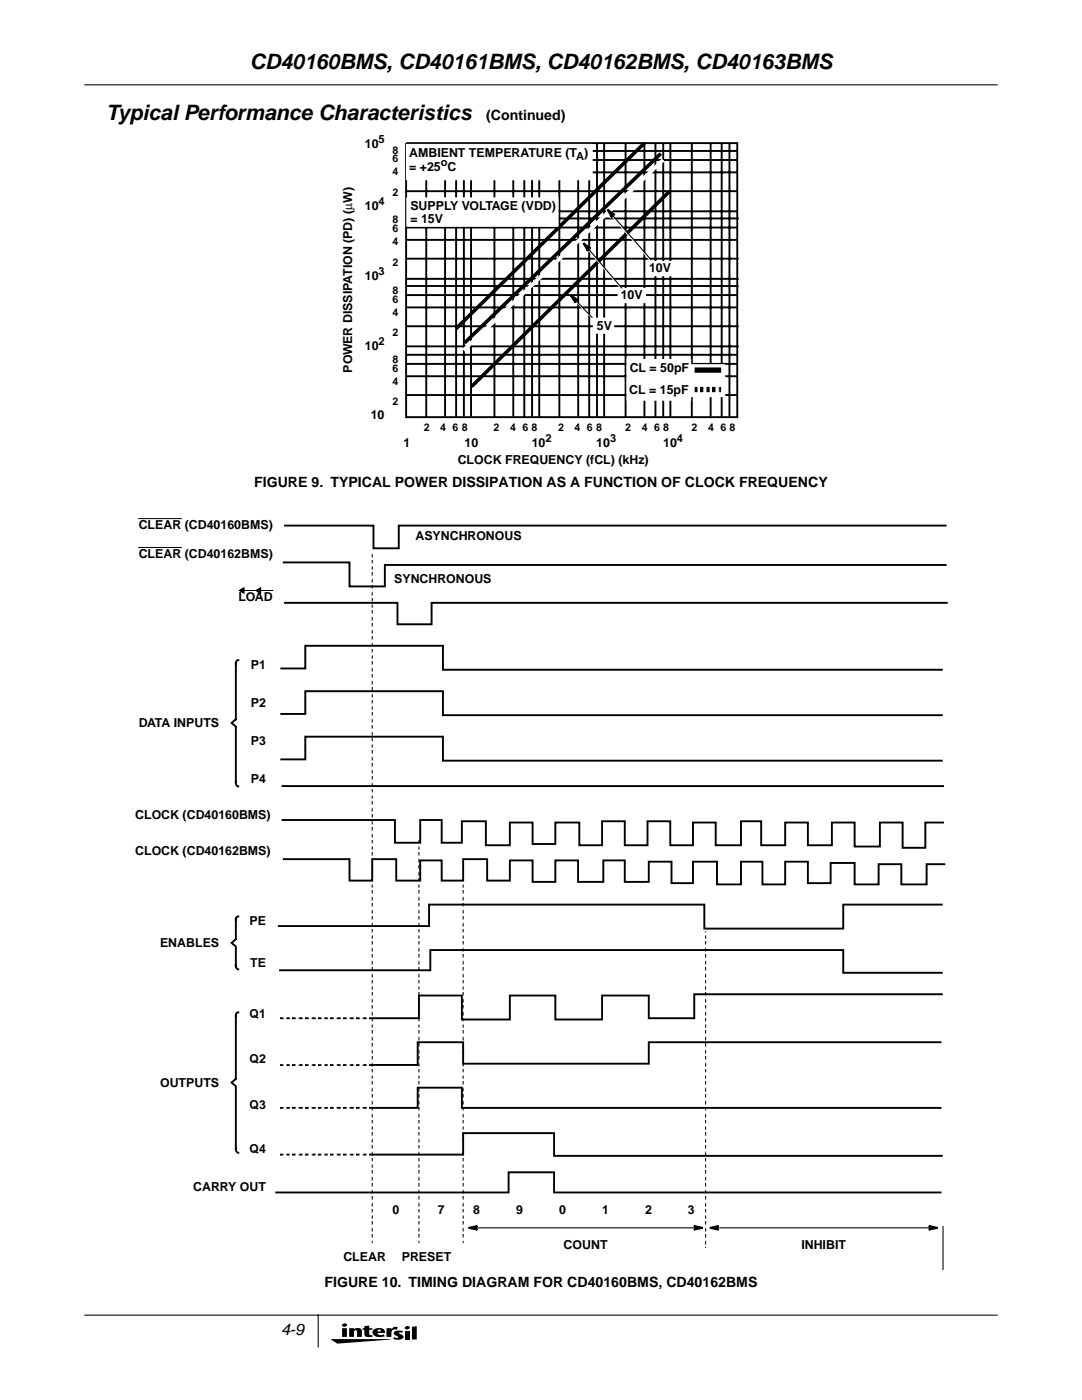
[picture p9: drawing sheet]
<svg xmlns="http://www.w3.org/2000/svg" width="216mm" height="279mm" viewBox="0 0 216 279" stroke-linecap="round" stroke-linejoin="round" font-family="sans-serif">
<path d="M16.9 16.9h182.1M16.9 262.5h182.1M63.5 262.5v6.3" fill="none" stroke="#000" stroke-width=".21"/>
<path d="M65.9 264.1h17.3v4.1h-17.3z" fill-rule="evenodd" fill="#fff"/>
<g fill="#000">
<path d="M65.9 267.2l12.2 .1-10.8 .8zM69.7 265.1h.9v.2a.96 .96 0 0 1 1.6 .4v1.1h-1v-1.1l-.2-.2-.3 .1-.1 1.2h-.9zM72.7 264.7l1-.1v.5h.6v.3h-.6v.9l.3 .2 .3-.1 .1 .3-.6 .1a.87 .87 0 0 1-1.1-.5v-.9h-.3v-.3h.3zM77.1 265.1h1v.2a.93 .93 0 0 1 1.3-.4l-.3 .5a.67 .67 0 0 0-.7 0 .67 .67 0 0 0-.3 .7v.7h-1zM78.7 265.8l.6-.2 1.1 .1-.2 .3-.5-.1v.2a.74 .74 0 0 1 .8 .9 1.93 1.93 0 0 1-2.1 .2l.3-.3a.57 .57 0 0 0 .8 0l-.8-.5a.38 .38 0 0 1 0-.6zM80.8 265.6h.9v1.7h-.9zM80.8 264.8a.55 .55 0 0 1 1 .2 .55 .55 0 0 1-.5 .3 .55 .55 0 0 1-.6-.3zM82.2 264.8l1-.1v2.6h-1z"/>
<path d="M68.3 265.1v1.7h.9v-1.7zM68.3 264.3l-.1 .2a.5 .5 0 0 0 .6 .3 .5 .5 0 0 0 .4-.5 .64 .64 0 0 0-.9 0z"/>
<path d="M74.5 265.4a.86 .86 0 0 0-.1 .9 .86 .86 0 0 0 .8 .5l1.6-.1-.3-.4-.3 .1a.61 .61 0 0 1-.9-.4h1.5a.93 .93 0 0 0-1.1-1l-.5 .1zM75.5 265.4h.4l.1 .3h-.7z"/>
</g>
<path d="M81 28.6h66.1v54.7h-66.1z" fill-rule="evenodd" fill="#fff" stroke="#000" stroke-width=".38"/>
<g fill="none" stroke="#000" stroke-width=".38">
<path d="M80.9 31.9h66.2M80.9 38.2h66.3M81 30.1h66.2M81 34.4h66.1M85.1 28.6v54.7M88.8 28.6v54.5M91 28.6v54.7M92.6 28.6v54.5M94 28.6v54.5M98.7 28.6v54.7M102.4 28.6v54.5M104.6 28.6v54.7"/>
<path d="M106.2 28.6v54.5M107.6 28.6v54.5M111.6 28.6v54.7M115.4 28.6v54.5M117.6 28.6v54.7M119.1 28.6v54.5M120.6 28.6v54.5M124.8 28.6v54.7M128.6 28.6v54.5M130.8 28.6v54.7M132.3 28.6v54.5M133.8 28.6v54.5"/>
<path d="M138 28.6v54.7M141.8 28.6v54.5M144 28.6v54.7M145.6 28.6v54.5M81 42.2h66.2M81 45.4h66.2M81 51.6h66.4M81 58.9h66.2M81.2 43.6h66.2M81.2 47.9h66M81.2 55.6h66.2M81.2 57.1h66.2"/>
<path d="M80.9 72.6h66.2M80.9 78.8h66.3M81 65.1h66.4M81 70.8h66.2M81 75.1h66.1M81.2 61.4h66M81.2 69.1h66.2"/>
</g>
<path d="M128.6 28.6l-37.6 37M131.9 30.6l-39.2 37.8M132.3 31.9l-39.8 38M133.6 38.2l-39.5 39" fill="none" stroke="#000" stroke-width=".72" stroke-linecap="butt"/>
<path d="M132.3 31.9l-39.8 38" fill="none" stroke="#fff" stroke-width=".72" stroke-linecap="butt"/>
<g fill="#fff" stroke="#fff" stroke-width=".21">
<path d="M118.4 63.5h4.1v3h-4.1z" fill-rule="evenodd"/>
<path d="M129 52.2h5.4v2.8h-5.4z" fill-rule="evenodd"/>
<path d="M123.3 57.6h5.5v2.8h-5.5z" fill-rule="evenodd"/>
</g>
<path d="M117 49.5l.5 .6" fill="none" stroke="#fff" stroke-width=".21"/>
<path d="M116.3 48.7l1.4 1-.7-.2 .2 .7z" fill="none" stroke="#fff" stroke-width=".38"/>
<path d="M116.3 48.7l1.4 1-.7-.2 .2 .7z" fill="#fff"/>
<path d="M117.5 50.1l6.4 7.5z" fill="#fff" stroke="#fff" stroke-width=".21"/>
<path d="M117.2 49.4l.5 .6" fill="none" stroke="#000" stroke-width=".21"/>
<path d="M116.4 48.5l1.4 1.1-.6-.2 .1 .7z" fill="none" stroke="#000" stroke-width=".38"/>
<path d="M116.4 48.5l1.4 1.1-.6-.2 .1 .7z" fill="#000"/>
<path d="M117.7 50l6.4 7.5z" fill="#fff" stroke="#000" stroke-width=".21"/>
<path d="M114.6 59.8l.5 .6" fill="none" stroke="#fff" stroke-width=".21"/>
<path d="M113.8 59l1.5 1-.7-.2 .1 .7z" fill="none" stroke="#fff" stroke-width=".38"/>
<path d="M113.8 59l1.5 1-.7-.2 .1 .7z" fill="#fff"/>
<path d="M115.1 60.4l3 3z" fill="#fff" stroke="#fff" stroke-width=".21"/>
<path d="M114.6 59.7l.6 .6" fill="none" stroke="#000" stroke-width=".21"/>
<path d="M113.9 58.9l1.4 1-.7-.2 .2 .7z" fill="none" stroke="#000" stroke-width=".38"/>
<path d="M113.9 58.9l1.4 1-.7-.2 .2 .7z" fill="#000"/>
<path d="M115.2 60.3l2.9 3z" fill="#fff" stroke="#000" stroke-width=".21"/>
<path d="M121.8 42.8l.5 .6" fill="none" stroke="#fff" stroke-width=".21"/>
<path d="M121.1 42l1.4 1-.7-.2 .1 .7z" fill="none" stroke="#fff" stroke-width=".38"/>
<path d="M121.1 42l1.4 1-.7-.2 .1 .7z" fill="#fff"/>
<path d="M122.3 43.4l7.4 8.5z" fill="#fff" stroke="#fff" stroke-width=".21"/>
<path d="M121.9 42.7l.6 .6" fill="none" stroke="#000" stroke-width=".21"/>
<path d="M121.2 41.8l1.4 1.1-.7-.2 .2 .7z" fill="none" stroke="#000" stroke-width=".38"/>
<path d="M121.2 41.8l1.4 1.1-.7-.2 .2 .7z" fill="#000"/>
<path d="M122.5 43.3l7.4 8.5z" fill="#fff" stroke="#000" stroke-width=".21"/>
<g fill="#fff" stroke="#fff" stroke-width=".21">
<path d="M125.1 71.7h12.7v8.2h-12.7z" fill-rule="evenodd"/>
<path d="M137.7 72.8h6.9v6.4h-6.9z" fill-rule="evenodd"/>
</g>
<path d="M139.1 73.9h4.3z" fill="#fff" stroke="#000" stroke-width="1.1"/>
<path d="M139.1 77.7h4.3z" fill="#fff" stroke="#fff" stroke-width="1.1"/>
<path d="M139.1 77.7h4.3" fill="none" stroke="#000" stroke-width="1.1"/>
<g fill="#fff" stroke="#fff" stroke-width=".21">
<path d="M81.1 28.8h37.1v7.1h-37.1z" fill-rule="evenodd"/>
<path d="M81.2 39.5h30.1v5.6h-30.1z" fill-rule="evenodd"/>
</g>
<path d="M55.9 203.2h18.1M55.9 212.6h18.1M55.9 221.1h18.1M55.9 230.4h18.1" fill="none" stroke="#fff" stroke-width=".38"/>
<path d="M55.9 203.2h18.1M55.9 212.6h18.1M55.9 221.1h18.1M55.9 230.4h18.1" fill="none" stroke="#000" stroke-width=".38"/>
<path d="M74.3 110.4v137.6M83.6 167.6v80.4M92.4 176.4v71.6M140.8 185.9v63" fill="none" stroke="#fff" stroke-width=".21"/>
<path d="M74.3 110.4v137.6M83.6 167.6v80.4M92.4 176.4v71.6M140.8 185.9v63" fill="none" stroke="#000" stroke-width=".21"/>
<path d="M27.7 103.5h8.5z" fill="#fff" stroke="#000" stroke-width=".2"/>
<g fill="none" stroke="#000" stroke-width=".38">
<path d="M56.6 112.2h13.1v4.8h7.1v-4.3h111.9M56.9 104.9h17.6v4.5h5.1v-4.5h109.1M56.1 133.4h4.8v-4.5h27.5v4.8h99.5M56.9 120.3h22.4v4.3h6.8v-4.3h102.8M56.1 142.5h4.8v-4.6h27.5v4.8h99.5M56.1 151.6h4.8v-4.6h27.5v4.8h99.5M56.4 156.9h131.8M56.4 163.7h22.4v4.5h5v-4.5h4.3v4.5h4.1v-4.3h4.8v4.8h4.7v-4.5h4.6v4.2h4.5v-4.2h4.8v4.5h4.5v-4.8h4.6v4.8h4.5v-4.8h4.5v4.8h4.6v-4.5h4.5v4.5h5.1v-4.8h4v4.8h4.8v-4.5h4.5v4.5h4.8v-4.5h4.5v4.7h5.1v-4.7h4.5v5h4.5v-5h3.6M56.6 171.5h13.1v4.2h4.6v-4.2h4.8v4.2h4.7v-4h4.3v4h4.3v-4.2h4.8v4.2h4.5v-4h4.6v4.3h4.5v-4.3h4.5v4.3h5.1v-4.3h4.3v4.3h4.8v-4h4.5v4.3h4.3v-4.3h4.8v4.5h4.8v-4.5h4.2v4.5h4.6v-4.5h4.5v4.3h4.5v-4.1h4.8v4.3h4.8v-4h4.6v4h5v-4h3.5M55.9 193.6h30v-4h82.4v4.5h19.6M187.9 180.5h-19.6v4.8h-27.8v-4.8h-54.9v4.3h-30M187.9 198.4h-49.4v4.8h-9v-4.5h-9.4v4.8h-9.3v-4.8h-9.1v4.8h-9.5v-4.8h-8.6v4.5h-9.3"/>
<path d="M187.7 208h-58.2v4.3h-37.1v-4.3h-9.1v4.5h-9M55.1 238h46.4v-4h9.1v4h77.1M74.3 221.1h9v-4h8.9v4h95.5M74.3 230.4h18.1v-4.3h18.2v4.6h77.3M93.5 245l1.7-.3-.6 .3 .6 .4zM138.5 244.7l1.7 .3-1.7 .4 .6-.4zM141.6 245l1.8-.3-.7 .3 .7 .4zM185.3 244.7l1.8 .3-1.8 .4 .7-.4z"/>
</g>
<path d="M94.6 245h44.5M142.7 245h43.3M188.2 244.8v8.6" fill="none" stroke="#000" stroke-width=".21"/>
<path d="M93.5 245l1.7-.3-.6 .3 .6 .4zM138.5 244.7l1.7 .3-1.7 .4 .6-.4zM141.6 245l1.8-.3-.7 .3 .7 .4zM185.3 244.7l1.8 .3-1.8 .4 .7-.4z" fill="#000"/>
<path d="M27.7 109.3h8.5z" fill="#fff" stroke="#000" stroke-width=".2"/>
<path d="M47.9 117.8l.7-.4v.8zM51.2 117.8l.7-.4v.8z" fill="none" stroke="#000" stroke-width=".38"/>
<path d="M47.9 117.8l.7-.4v.8zM51.2 117.8l.7-.4v.8z" fill="#000"/>
<path d="M48.8 117.8h2.1M52.1 117.8h2.3" fill="none" stroke="#000" stroke-width=".2"/>
<path d="M46.2 145.3l.8-.7v1.4z" fill="#fff"/>
<path d="M47.1 132.5v11M47.5 131.7l-.3 .2-.1 .5M47 143.6l-.8 .7 .8 .7M47.1 156.2a.7 .7 0 0 0 .4 .8M47.1 145.2v10.9" fill="none" stroke="#000" stroke-width=".38"/>
<path d="M46.2 215.6l.8-.7v1.4z" fill="#fff"/>
<path d="M47 215.4l-.8 .6 .8 .7M47.1 202.8v12.4M47.1 217.1v12M47.5 202l-.3 .2-.1 .5M47.1 229.3a.7 .7 0 0 0 .4 .8" fill="none" stroke="#000" stroke-width=".38"/>
<path d="M46.2 187.7l.8-.7v1.4z" fill="#fff"/>
<path d="M47 187.5l-.8 .7 .8 .7M47.1 192.7a.7 .7 0 0 0 .4 .8M47.1 183.3v4M47.1 189.2v3.8M47.5 182.9l-.3 .2-.1 .4" fill="none" stroke="#000" stroke-width=".38"/>
<g font-size="4.2">
<text x="49.8" y="13.8">CD40160BMS, CD40161BMS, CD40162BMS, CD40163BMS</text>
<text x="21.2" y="24">Typical Performance Characteristics</text>
</g>
<text font-size="3.2" x="56.1" y="266.5">4-9</text>
<g font-size="2.8">
<text x="97" y="24">(Continued)</text>
<text x="50.7" y="97.1">FIGURE 9. TYPICAL POWER DISSIPATION AS A FUNCTION OF CLOCK FREQUENCY</text>
<text x="64.7" y="256.9">FIGURE 10. TIMING DIAGRAM FOR CD40160BMS, CD40162BMS</text>
</g>
<g font-size="2.5">
<text x="72.8" y="29.5">10</text>
<text x="81.6" y="34.1">= +25</text>
<text x="81.6" y="31.3">AMBIENT TEMPERATURE (T</text>
<text x="89.3" y="34.1">C</text>
<text x="116.6" y="31.3">)</text>
<text x="72.8" y="41.9">10</text>
<text x="81.9" y="42">SUPPLY VOLTAGE (VDD)</text>
<text x="81.9" y="44.4">= 15V</text>
<text x="72.8" y="55.8">10</text>
<text x="123.9" y="59.7">10V</text>
<text x="129.5" y="54.3">10V</text>
<text x="119.1" y="65.8">5V</text>
<text x="72.8" y="69.9">10</text>
<text x="70.3" y="74.4" transform="rotate(-90 70.3 74.4)">POWER DISSIPATION (PD) (µW)</text>
<text x="125.6" y="74.2">CL = 50pF</text>
<text x="74" y="83.7">10</text>
<text x="125.6" y="78.6">CL = 15pF</text>
<text x="80.5" y="89.2">1</text>
<text x="92.7" y="89.2">10</text>
<text x="106.1" y="89.2">10</text>
<text x="119" y="89.2">10</text>
<text x="132.3" y="89.2">10</text>
<text x="91.3" y="92.6">CLOCK FREQUENCY (fCL) (kHz)</text>
<text x="27.7" y="105.6">CLEAR (CD40160BMS)</text>
<text x="82.9" y="107.8">ASYNCHRONOUS</text>
<text x="27.7" y="111.3">CLEAR (CD40162BMS)</text>
<text x="47.6" y="119.9">LOAD</text>
<text x="78.7" y="116.4">SYNCHRONOUS</text>
<text x="50.1" y="133.5">P1</text>
<text x="50.1" y="141.1">P2</text>
<text x="27.7" y="145.2">DATA INPUTS</text>
<text x="50.1" y="148.7">P3</text>
<text x="50.1" y="156.3">P4</text>
<text x="27" y="163.5">CLOCK (CD40160BMS)</text>
<text x="27" y="170.7">CLOCK (CD40162BMS)</text>
<text x="49.8" y="184.7">PE</text>
<text x="31.9" y="189.1">ENABLES</text>
<text x="49.9" y="193">TE</text>
<text x="49.8" y="203.2">Q1</text>
<text x="49.8" y="212.2">Q2</text>
<text x="31.9" y="216.9">OUTPUTS</text>
<text x="49.8" y="221.4">Q3</text>
<text x="49.8" y="230.2">Q4</text>
<text x="38.5" y="237.8">CARRY OUT</text>
<text x="78.3" y="242.4">0</text>
<text x="87.4" y="242.4">7</text>
<text x="94.4" y="242.4">8</text>
<text x="103" y="242.4">9</text>
<text x="111.6" y="242.4">0</text>
<text x="120.1" y="242.4">1</text>
<text x="128.7" y="242.4">2</text>
<text x="137.3" y="242.4">3</text>
<text x="68.5" y="251.7">CLEAR</text>
<text x="80.2" y="251.7">PRESET</text>
<text x="112.5" y="249.2">COUNT</text>
<text x="159.9" y="249.2">INHIBIT</text>
</g>
<g font-size="2.2">
<text x="75.5" y="28.6">5</text>
<text x="88" y="33.2">o</text>
<text x="115" y="31.9">A</text>
<text x="75.5" y="40.9">4</text>
<text x="75.5" y="54.8">3</text>
<text x="75.5" y="68.9">2</text>
<text x="108.8" y="88.2">2</text>
<text x="121.7" y="88.2">3</text>
<text x="135.1" y="88.2">4</text>
</g>
<g font-size="2.1">
<text x="78.3" y="30.6">8</text>
<text x="78.3" y="32.4">6</text>
<text x="78.3" y="34.9">4</text>
<text x="78.3" y="39.1">2</text>
<text x="78.3" y="44.6">8</text>
<text x="78.3" y="46.3">6</text>
<text x="78.3" y="48.9">4</text>
<text x="78.3" y="53">2</text>
<text x="78.3" y="58.7">8</text>
<text x="78.3" y="60.4">6</text>
<text x="78.3" y="63">4</text>
<text x="78.3" y="67.1">2</text>
<text x="78.3" y="72.4">8</text>
<text x="78.3" y="74.2">6</text>
<text x="78.3" y="76.7">4</text>
<text x="78.3" y="80.9">2</text>
<text x="84.5" y="86.1">2</text>
<text x="87.8" y="86.1">4</text>
<text x="90.3" y="86.1">6</text>
<text x="92.1" y="86.1">8</text>
<text x="98.5" y="86.1">2</text>
<text x="101.8" y="86.1">4</text>
<text x="104.2" y="86.1">6</text>
<text x="106.1" y="86.1">8</text>
<text x="111.4" y="86.1">2</text>
<text x="114.7" y="86.1">4</text>
<text x="117.1" y="86.1">6</text>
<text x="118.9" y="86.1">8</text>
<text x="124.8" y="86.1">2</text>
<text x="128.1" y="86.1">4</text>
<text x="130.5" y="86.1">6</text>
<text x="132.3" y="86.1">8</text>
<text x="138" y="86.1">2</text>
<text x="141.3" y="86.1">4</text>
<text x="143.7" y="86.1">6</text>
<text x="145.6" y="86.1">8</text>
</g>
</svg>
